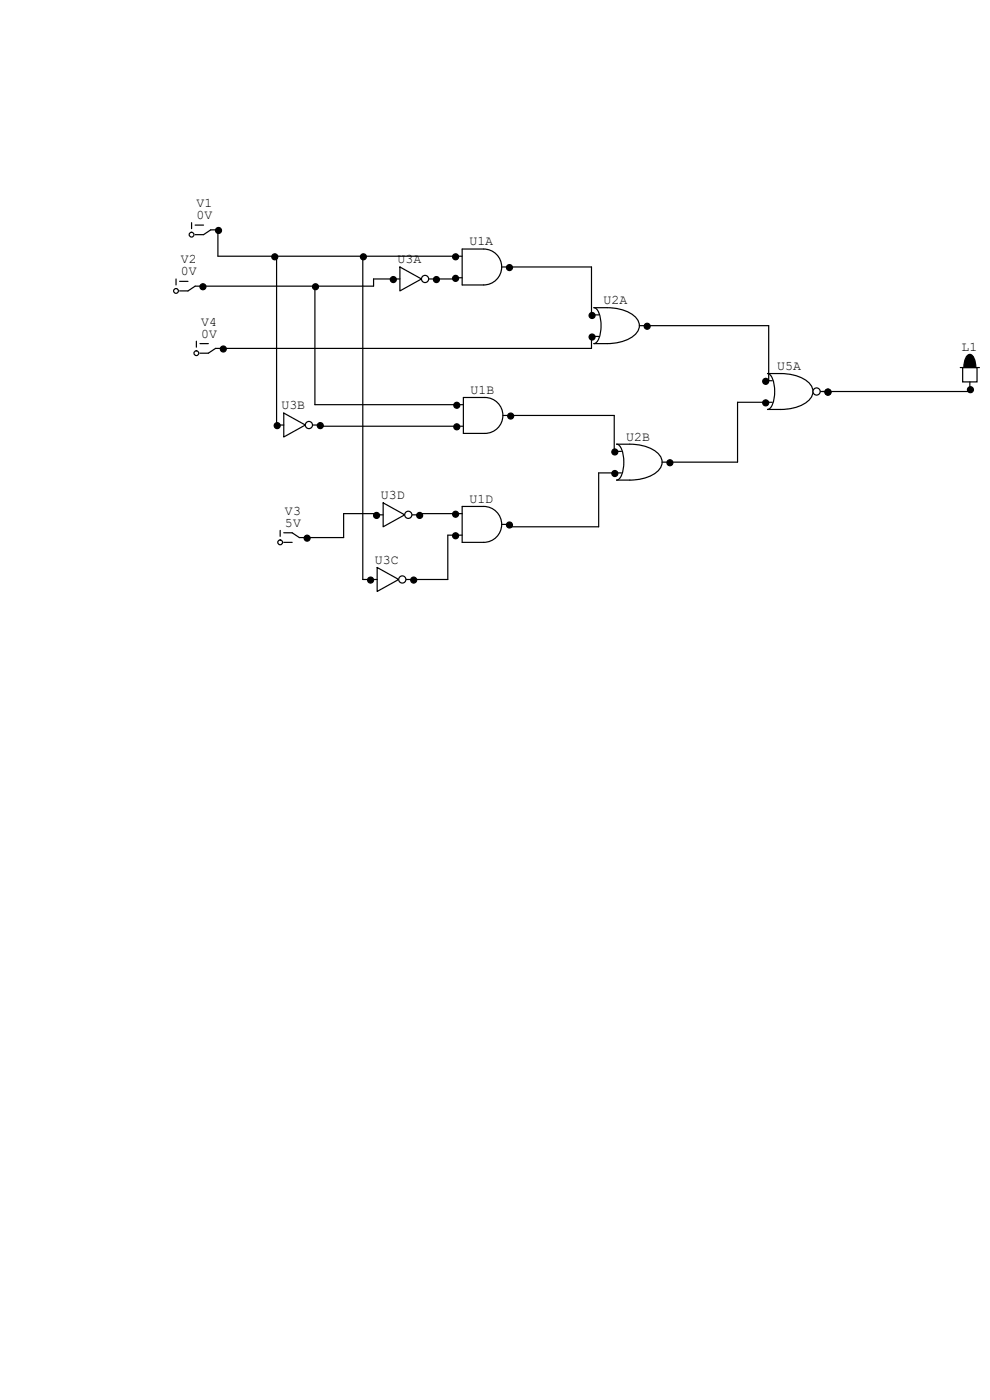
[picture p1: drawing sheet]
<svg xmlns="http://www.w3.org/2000/svg" width="210mm" height="297mm" viewBox="0 0 210 297" stroke-linecap="round" stroke-linejoin="round" font-family="sans-serif">
<g fill="none" stroke="#000" stroke-width=".25">
<path d="M37.3 59.2v1.3M38.1 59.7h1.8M40.6 47.2v1.3M41.4 47.8h1.8M46.2 48.8h-1.5l-1.5 1h-1.8M41.7 72.4v1.3M42.4 72.9h1.8M42.9 60.7h-1.5l-1.5 1h-1.8M47.2 73.9h-1.5l-1.5 1h-1.8M59.4 112.5v1.3M60.2 113h1.8l1.5 1h1.5M60.2 115.1h1.8"/>
<path d="M79.8 109.2h1.5M81.3 106.7l4.6 2.5-4.6 2.6zM87.4 109.2h1.5"/>
<circle cx="40.6" cy="49.8" r=".51"/>
<circle cx="37.3" cy="61.7" r=".51"/>
<circle cx="41.7" cy="74.9" r=".51"/>
<circle cx="59.4" cy="115.1" r=".51"/>
</g>
<circle cx="86.6" cy="109.2" r=".76" fill="#fff" stroke="#000" stroke-width=".25"/>
<path d="M162.8 79.2a16 16 0 0 1 6.9 .8 3.8 3.8 0 0 1 2.8 3.1 3.8 3.8 0 0 1-2.8 3 14.4 14.4 0 0 1-6.9 .8 1.69 1.69 0 0 0 1.2-1.5 7.5 7.5 0 0 0-.5-5.8zM162.3 80.8h1.5M162.3 85.3h1.5M174 83.1h1.5" fill="none" stroke="#000" stroke-width=".25"/>
<circle cx="173.2" cy="83.1" r=".76" fill="#fff" stroke="#000" stroke-width=".25"/>
<path d="M205.1 75.6a.73 .73 0 0 1 1.3 0 4.6 4.6 0 0 1-.3 5.1 .91 .91 0 0 1-1.3-.7 5.2 5.2 0 0 1 .3-4.4z" fill-rule="evenodd" fill="#000" stroke="#000" stroke-width=".25"/>
<path d="M204.2 78h3.1v3h-3.1z" fill-rule="evenodd" fill="#fff" stroke="#000" stroke-width=".25"/>
<path d="M203.7 78h4.1M205.7 81v1.5M78.5 122.9h1.5M80 120.4l4.6 2.5-4.6 2.6zM86.1 122.9h1.5" fill="none" stroke="#000" stroke-width=".25"/>
<circle cx="85.3" cy="122.9" r=".76" fill="#fff" stroke="#000" stroke-width=".25"/>
<g fill="none" stroke="#000" stroke-width=".25">
<path d="M125.5 66.8h1.5M125.5 71.4h1.5M126 65.3a16 16 0 0 1 6.8 .7 3.8 3.8 0 0 1 2.8 3.1 3.8 3.8 0 0 1-2.8 3.1 14.4 14.4 0 0 1-6.8 .7 1.69 1.69 0 0 0 1.2-1.4 7.5 7.5 0 0 0-.5-5.8zM135.6 69.1h1.6M58.7 90.2h1.5M60.2 87.6l4.6 2.6-4.6 2.5zM66.3 90.2h1.5M130.3 95.8h1.5M130.8 94.2a16 16 0 0 1 6.9 .8 3.8 3.8 0 0 1 2.8 3 3.8 3.8 0 0 1-2.8 3.1 14.4 14.4 0 0 1-6.9 .8 1.69 1.69 0 0 0 1.2-1.5 7.5 7.5 0 0 0-.5-5.8zM140.5 98h1.5M96.5 109h1.5M96.5 113.5h1.5"/>
<path d="M98 107.4h4.6a3.8 3.8 0 0 1 3.8 3.9 3.8 3.8 0 0 1-3.8 3.8h-4.6zM106.4 111.3h1.5M130.3 100.3h1.5"/>
</g>
<circle cx="65.5" cy="90.2" r=".76" fill="#fff" stroke="#000" stroke-width=".25"/>
<path d="M83.3 59.2h1.5M84.8 56.6l4.6 2.6-4.6 2.5zM90.9 59.2h1.6" fill="none" stroke="#000" stroke-width=".25"/>
<circle cx="90.2" cy="59.2" r=".76" fill="#fff" stroke="#000" stroke-width=".25"/>
<g fill="none" stroke="#000" stroke-width=".25">
<path d="M46.2 48.8v5.6h51.8M58.7 54.4v35.8M77 54.4v68.5h1.5M83.3 59.2h-4.1v1.5h-36.3M96.5 58.9h1.5M96.8 58.9v.3h-4.3M98 52.8h4.6a3.8 3.8 0 0 1 3.8 3.8 3.8 3.8 0 0 1-3.8 3.9h-4.6zM106.4 56.6h19.1v10.2M66.8 60.7v25.2h31.5M125.5 71.4v2.5h-78.3M137.2 69.1h25.9v11.7h-.8M67.8 90.2v.2h30.5"/>
<path d="M98.3 84.3h4.6a3.8 3.8 0 0 1 3.8 3.8 3.8 3.8 0 0 1-3.8 3.8h-4.6zM106.7 88.1h23.6v7.7M162.3 85.3h-5.8v12.7h-14.5M175.5 83.1h.1M205.7 82.5v.6h-31.2M79.8 109.2v-.2h-6.9v5h-7.9M96.5 109h-7.6v.2M96.5 113.5h-1.5v9.4h-7.4M130.3 100.3h-3.3v11.5h-19.1v-.5"/>
</g>
<g fill="#000" stroke="#000" stroke-width=".25">
<circle cx="46.4" cy="48.9" r=".64"/>
<circle cx="58.3" cy="54.5" r=".64"/>
<circle cx="77.1" cy="54.5" r=".64"/>
<circle cx="83.4" cy="59.3" r=".64"/>
<circle cx="92.6" cy="59.3" r=".64"/>
<circle cx="96.6" cy="59.1" r=".64"/>
<circle cx="96.6" cy="54.5" r=".64"/>
<circle cx="108.1" cy="56.8" r=".64"/>
<circle cx="43.1" cy="60.8" r=".64"/>
<circle cx="47.4" cy="74" r=".64"/>
<circle cx="66.9" cy="60.8" r=".64"/>
<circle cx="125.6" cy="71.5" r=".64"/>
<circle cx="125.6" cy="66.9" r=".64"/>
<circle cx="137.3" cy="69.2" r=".64"/>
<circle cx="58.8" cy="90.3" r=".64"/>
<circle cx="67.9" cy="90.3" r=".64"/>
<circle cx="96.9" cy="90.6" r=".64"/>
<circle cx="96.9" cy="86" r=".64"/>
<circle cx="108.3" cy="88.3" r=".64"/>
<circle cx="130.4" cy="95.9" r=".64"/>
<circle cx="142.1" cy="98.2" r=".64"/>
<circle cx="162.4" cy="85.5" r=".64"/>
<circle cx="162.4" cy="80.9" r=".64"/>
<circle cx="175.6" cy="83.2" r=".64"/>
<circle cx="205.9" cy="82.7" r=".64"/>
<circle cx="65.2" cy="114.2" r=".64"/>
<circle cx="79.9" cy="109.3" r=".64"/>
<circle cx="89" cy="109.3" r=".64"/>
<circle cx="96.6" cy="113.7" r=".64"/>
<circle cx="96.6" cy="109.1" r=".64"/>
<circle cx="108.1" cy="111.4" r=".64"/>
<circle cx="130.4" cy="100.5" r=".64"/>
<circle cx="78.6" cy="123.1" r=".64"/>
<circle cx="87.8" cy="123.1" r=".64"/>
</g>
<g font-size="2.8">
<text x="41.7" y="43.9">V1</text>
<text x="41.7" y="46.5">0V</text>
<text x="99.6" y="52.1">U1A</text>
<text x="38.4" y="55.9">V2</text>
<text x="38.4" y="58.4">0V</text>
<text x="84.3" y="55.9">U3A</text>
<text x="128" y="64.5">U2A</text>
<text x="42.7" y="69.1">V4</text>
<text x="42.7" y="71.6">0V</text>
<text x="204" y="74.4">L1</text>
<text x="99.8" y="83.6">U1B</text>
<text x="164.8" y="78.5">U5A</text>
<text x="59.7" y="86.9">U3B</text>
<text x="132.8" y="93.5">U2B</text>
<text x="80.8" y="105.9">U3D</text>
<text x="99.6" y="106.7">U1D</text>
<text x="60.5" y="109.2">V3</text>
<text x="60.5" y="111.8">5V</text>
<text x="79.5" y="119.6">U3C</text>
</g>
</svg>
